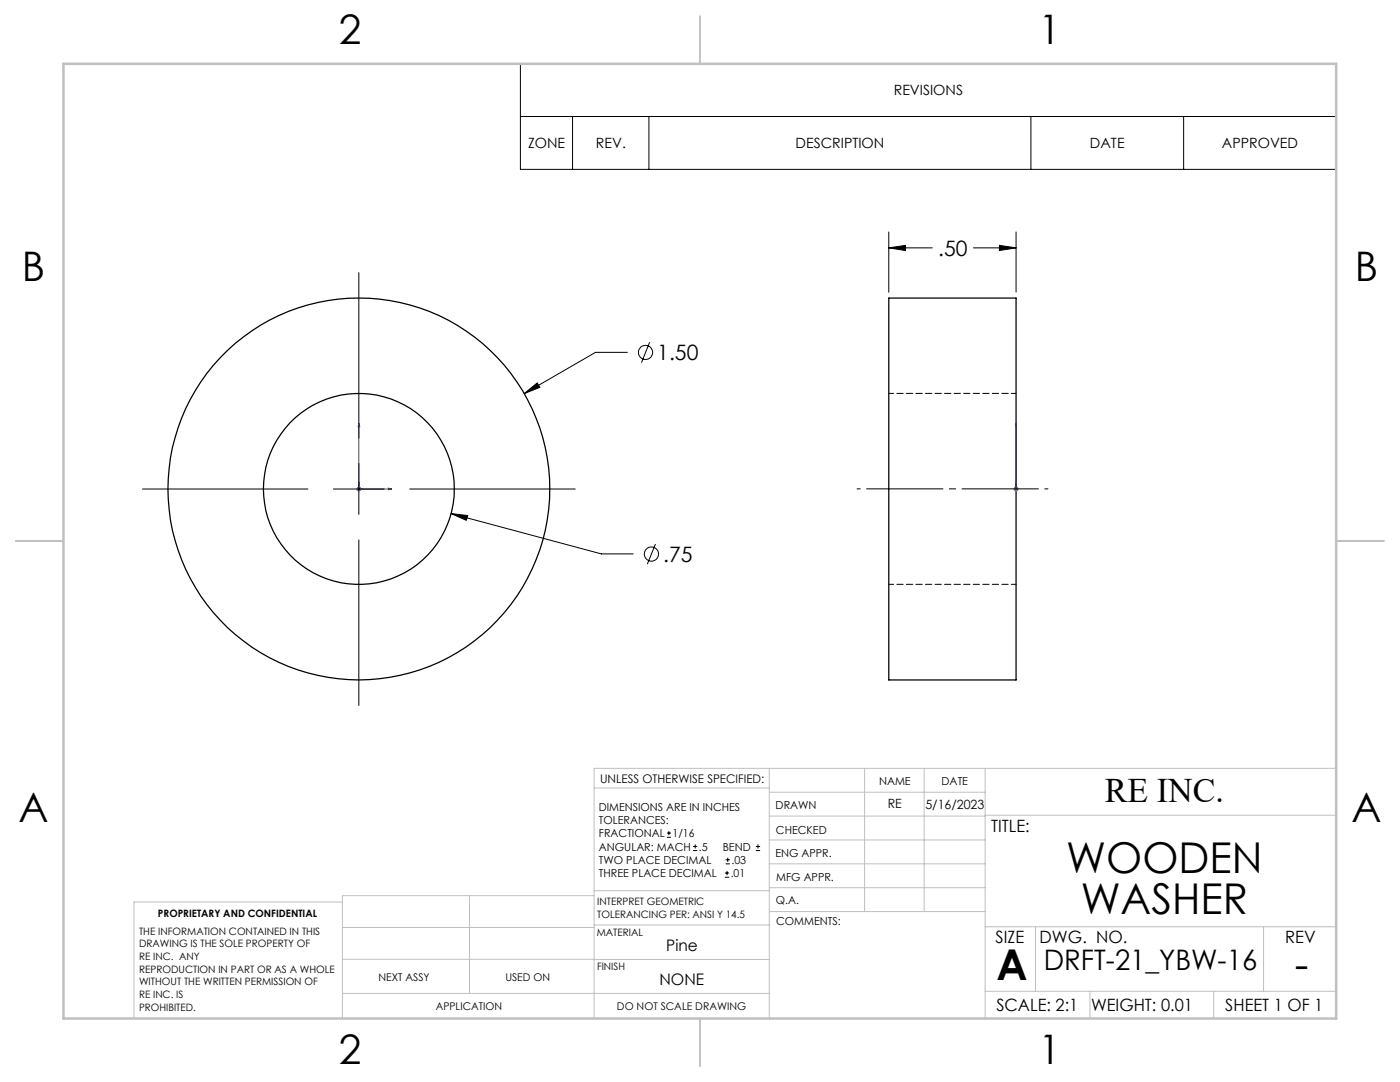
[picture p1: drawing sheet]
<svg xmlns="http://www.w3.org/2000/svg" width="279mm" height="216mm" viewBox="0 0 279 216" stroke-linecap="round" stroke-linejoin="round" font-family="sans-serif">
<g fill="none" stroke="#000" stroke-width=".25">
<path d="M177.4 59.5h25.4v76.2h-25.4z"/>
<circle cx="71.6" cy="97.6" r="38.1"/>
<circle cx="71.6" cy="97.6" r="19.1"/>
</g>
<path d="M202.8 78.5h-25.4M177.4 116.6h25.4" fill="none" stroke="#000" stroke-width=".2" stroke-dasharray="1.3 .6" stroke-dashoffset=".3"/>
<g fill="none" stroke="#000" stroke-width=".2">
<path d="M103.9 12.7h162.8v21.1h-162.8zM103.9 23.2h162.8M114.3 23.2v10.6M129.5 23.2v10.6M205.7 23.2v10.6M236.2 23.2v10.6M71.6 54.4v33M177.4 49.5l3.3-.5v1zM177.4 46.3v12M177.4 49.5h8.7M194.3 49.5h8.5M199.5 49l3.3 .5-3.3 .5z"/>
<path d="M202.8 46.3v12M104.6 78.5l2.6-2.1 .5 .9zM125.2 70.3h-6.3l-14.3 8.2M129.6 68.3l-1.6 4.1M28.4 97.6h33.1M66.5 97.6h10.2M71.6 92.5v10.2M81.8 97.6h33M71.6 107.7v33.1M90 102.5l3.3 .4-.2 .9zM90 102.5l30 8h6.4M130.8 108.5l-1.6 4.1"/>
<path d="M133.1 167.1h.8M133.1 166.2h.8M133.5 165.8v.9M138.3 169.7h.8M138.3 168.9h.8M138.7 168.5v.8M144.7 175h.8M144.7 174.2h.8M144.8 172.4h.9M144.8 171.6h.9M145.1 173.8v.8M145.2 171.1v.9"/>
<path d="M150.8 169.7h.9M150.8 168.9h.9M151.3 168.5v.8"/>
<circle cx="128.8" cy="70.3" r="1.41"/>
<circle cx="130" cy="110.6" r="1.42"/>
</g>
<path d="M71.6 96.3l.1 .3h-.2zM71.6 84.5v13.1h6.6M71.6 84.5l.2 .6h-.3zM71.9 97.5l.4 .1h-.4zM77.5 97.4l.7 .2-.7 .1zM202.8 97.4v.3zM202.8 84.5v.6v-.6M202.8 97.5v.1zM202.8 96.3v.3v-.3M202.8 97.6h.1M202.8 84.5v13.1" fill="none" stroke="#00f" stroke-width=".2"/>
<path d="M71.1 97.6h1M71.3 97.2l.7 .7M71.6 97v1.1M72 97.2l-.7 .7M202.3 97.6h1M202.4 97.2l.7 .7M202.8 97v1.1M203.1 97.2l-.7 .7" fill="none" stroke="#808080" stroke-width=".2"/>
<g fill="none" stroke="#c0c0c0" stroke-width=".2">
<path d="M118.6 157.2h34.9M153.5 153.3v49.9M153.5 158.1h43.1M172.5 153.3v28.6M184.4 153.3v28.6M196.6 153.3v49.9M266.7 153.3h-148.1v49.9M68.3 180h-41.6v23.2M93.7 178.7v19.5M118.6 178.7h-50.3v24.5M118.6 177.7h35M153.5 167.6h43.1"/>
<path d="M153.5 162.8h43.1M153.5 172.4h43.1M153.5 177.1h43.1M196.6 162.7h70.1M68.3 198.2h85.2M68.3 191.4l85.2 .1M68.3 185.1h50.3M118.6 184.6h35M153.6 181.9h43M196.6 197.8h70.1M196.6 184.9h70.1M206.7 184.9v12.9"/>
<path d="M217.5 197.8v5.4M242.2 197.8v5.4M252.2 184.9v12.9"/>
</g>
<path d="M139.7 3.2v9.5M3.1 107.9h9.6M266.7 107.9h9.5M139.7 203.2v9.6" fill="none" stroke="#c0c0c0" stroke-width=".25"/>
<path d="M12.7 12.7h254v190.5h-254z" fill="none" stroke="#c0c0c0" stroke-width=".5"/>
<path d="M171 97.5h38.1" fill="none" stroke="#000" stroke-width=".2" stroke-dasharray="15.2 1.3 1.3 1.3" stroke-dashoffset="-1.9"/>
<g fill="#00f">
<path d="M77.5 97.4l.7 .2-.7 .1zM71.6 84.5l.2 .6h-.3z"/>
<path d="M71.9 97.5l.4 .1h-.4zM71.6 96.3l.1 .3h-.2zM202.8 97.4v.3zM202.8 84.5v.6zM202.8 97.5v.1zM202.8 96.3v.3z"/>
</g>
<path d="M90 102.5l3.1 1.3 .2-.9zM104.6 78.5l3.1-1.2-.5-.9zM199.5 49l3.3 .5-3.3 .5zM177.4 49.5l3.3-.5v1z" fill="#000"/>
<g font-size="8.5">
<text x="212.8" y="174.2">WOODEN</text>
<text x="215.7" y="182.3">WASHER</text>
<text x="198.9" y="195.5">A</text>
<text x="258.4" y="195.4">-</text>
</g>
<g font-size="8.1">
<text x="67.6" y="8.9">2</text>
<text x="207.3" y="8.9">1</text>
<text x="4.4" y="56.1">B</text>
<text x="270.4" y="56.1">B</text>
<text x="3.7" y="164.1">A</text>
<text x="269.7" y="164.1">A</text>
<text x="67.6" y="212.4">2</text>
<text x="207.3" y="212.4">1</text>
</g>
<text font-size="6.9" x="220.5" y="160.1">RE INC.</text>
<text font-size="5.6" x="208.3" y="193.5">DRFT-21_YBW-16</text>
<g font-size="4.2">
<text x="187.3" y="51">.50</text>
<text x="131.2" y="71.9">1.50</text>
<text x="132.3" y="112.1">.75</text>
</g>
<g font-size="3.4">
<text x="197.8" y="166">TITLE:</text>
<text x="198.7" y="188.1">SIZE</text>
<text x="207.5" y="188.1">DWG. NO.</text>
<text x="256.5" y="188.2">REV</text>
<text x="198.8" y="201.7">SCALE: 2:1</text>
<text x="217.7" y="201.8">WEIGHT: 0.01</text>
<text x="244.5" y="201.7">SHEET 1 OF 1</text>
</g>
<g font-size="3.2">
<text x="133" y="189.8">Pine</text>
<text x="131.6" y="196.6">NONE</text>
</g>
<g font-size="2.8">
<text x="178.4" y="19">REVISIONS</text>
<text x="105.4" y="29.6">ZONE</text>
<text x="118.9" y="29.6">REV.</text>
<text x="158.8" y="29.6">DESCRIPTION</text>
<text x="217.5" y="29.6">DATE</text>
<text x="243.9" y="29.6">APPROVED</text>
</g>
<g font-size="2.5">
<text x="177.2" y="161.3">RE</text>
<text x="184.7" y="161.4">5/16/2023</text>
</g>
<text font-size="2.4" x="119.8" y="156.2">UNLESS OTHERWISE SPECIFIED:</text>
<g font-size="2.2">
<text x="119.5" y="161.8">DIMENSIONS ARE IN INCHES</text>
<text x="154.8" y="161.4">DRAWN</text>
<text x="175.4" y="156.6">NAME</text>
<text x="187.9" y="156.7">DATE</text>
<text x="119.5" y="164.4">TOLERANCES:</text>
<text x="119.5" y="167.1">FRACTIONAL</text>
<text x="134.2" y="167.1">1/16</text>
<text x="154.9" y="166.3">CHECKED</text>
<text x="119.5" y="172.4">TWO PLACE DECIMAL</text>
<text x="119.5" y="169.7">ANGULAR: MACH</text>
<text x="139.5" y="169.7">.5</text>
<text x="144.2" y="169.7">BEND</text>
<text x="146" y="172.4">.03</text>
<text x="154.8" y="171">ENG APPR.</text>
<text x="119.5" y="175">THREE PLACE DECIMAL</text>
<text x="145.8" y="175">.01</text>
<text x="154.9" y="175.7">MFG APPR.</text>
<text x="154.9" y="180.4">Q.A.</text>
<text x="154.9" y="184.6">COMMENTS:</text>
</g>
<g font-size="2.1">
<text x="75.5" y="195.7">NEXT ASSY</text>
<text x="100.9" y="195.7">USED ON</text>
<text x="86.9" y="201.5">APPLICATION</text>
<text x="123.1" y="201.6">DO NOT SCALE DRAWING</text>
</g>
<g font-size="2">
<text x="31.5" y="182.9">PROPRIETARY AND CONFIDENTIAL</text>
<text x="119.2" y="180.6">INTERPRET GEOMETRIC</text>
<text x="119.2" y="183.1">TOLERANCING PER: ANSI Y 14.5</text>
<text x="27.8" y="186.5">THE INFORMATION CONTAINED IN THIS</text>
<text x="27.8" y="189">DRAWING IS THE SOLE PROPERTY OF</text>
<text x="27.8" y="191.6">RE INC. ANY</text>
<text x="119.1" y="186.7">MATERIAL</text>
<text x="27.8" y="194.1">REPRODUCTION IN PART OR AS A WHOLE</text>
<text x="27.8" y="196.6">WITHOUT THE WRITTEN PERMISSION OF</text>
<text x="119.1" y="193.5">FINISH</text>
<text x="27.8" y="199.1">RE INC. IS</text>
<text x="27.8" y="201.7">PROHIBITED.</text>
</g>
</svg>
